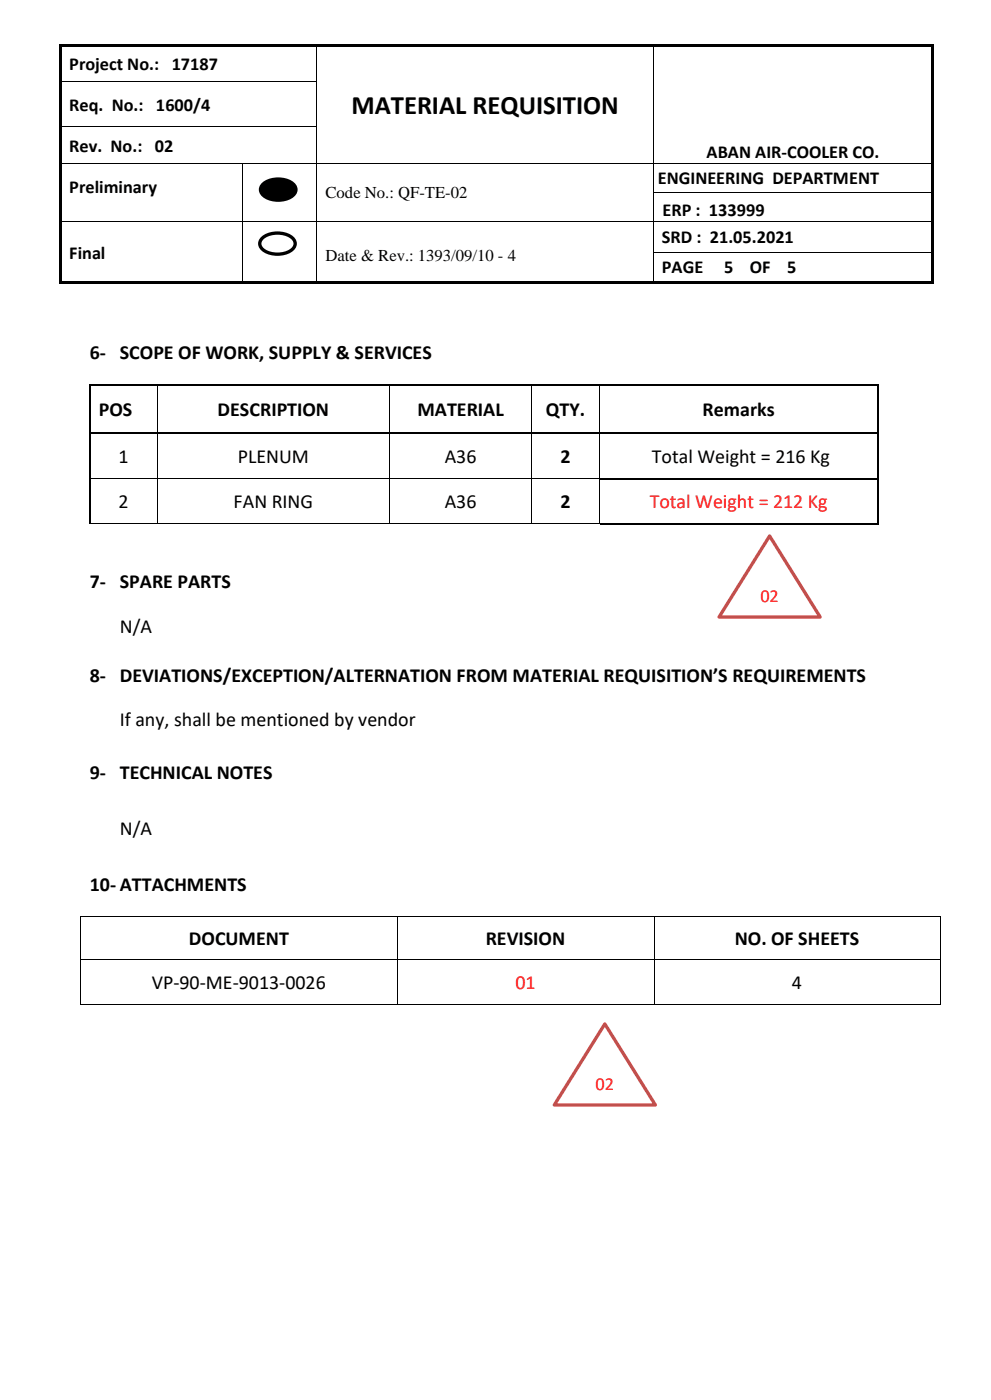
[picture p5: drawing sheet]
<svg xmlns="http://www.w3.org/2000/svg" width="210mm" height="297mm" viewBox="0 0 210 297" stroke-linecap="round" stroke-linejoin="round" font-family="sans-serif">
<g fill="#000">
<path d="M12.5 9.3h.5v.5h-.5z" fill-rule="evenodd"/>
<path d="M12.5 9.3h.5v.5h-.5z" fill-rule="evenodd"/>
<path d="M12.5 9.8h.5v7.4h-.5z" fill-rule="evenodd"/>
<path d="M12.5 17.2h.5v.5h-.5z" fill-rule="evenodd"/>
<path d="M13 9.3h54v.5h-54z" fill-rule="evenodd"/>
<path d="M67 9.3h.5v.5h-.5z" fill-rule="evenodd"/>
<path d="M67 17.2h.2v.5h-.2z" fill-rule="evenodd"/>
<path d="M67.5 9.3h70.9v.5h-70.9z" fill-rule="evenodd"/>
<path d="M138.4 9.3h.6v.5h-.6z" fill-rule="evenodd"/>
<path d="M138.4 17.2h.2v.5h-.2z" fill-rule="evenodd"/>
<path d="M139 9.3h58.4v.5h-58.4z" fill-rule="evenodd"/>
<path d="M197.4 9.3h.5v.5h-.5z" fill-rule="evenodd"/>
<path d="M197.4 9.3h.5v.5h-.5z" fill-rule="evenodd"/>
<path d="M197.4 9.8h.5v7.4h-.5z" fill-rule="evenodd"/>
<path d="M197.4 17.2h.5v.5h-.5z" fill-rule="evenodd"/>
<path d="M12.5 17.7h.5v8.9h-.5z" fill-rule="evenodd"/>
<path d="M12.5 26.6h.5v.6h-.5z" fill-rule="evenodd"/>
<path d="M12.5 27.2h.5v7.3h-.5z" fill-rule="evenodd"/>
<path d="M12.5 34.5h.5v.2h-.5z" fill-rule="evenodd"/>
<path d="M51.3 34.5h.2v.2h-.2z" fill-rule="evenodd"/>
<path d="M67 26.6h.2v.6h-.2z" fill-rule="evenodd"/>
<path d="M67 34.5h.2v.2h-.2z" fill-rule="evenodd"/>
<path d="M138.4 26.6h.2v.6h-.2z" fill-rule="evenodd"/>
<path d="M138.4 34.5h.2v.2h-.2z" fill-rule="evenodd"/>
<path d="M197.4 17.7h.5v8.9h-.5z" fill-rule="evenodd"/>
<path d="M197.4 26.6h.5v.6h-.5z" fill-rule="evenodd"/>
<path d="M197.4 27.2h.5v7.3h-.5z" fill-rule="evenodd"/>
<path d="M197.4 34.5h.5v.2h-.5z" fill-rule="evenodd"/>
<path d="M12.5 34.7h.5v6.1h-.5z" fill-rule="evenodd"/>
<path d="M12.5 40.8h.5v.2h-.5z" fill-rule="evenodd"/>
<path d="M12.5 41h.5v5.8h-.5z" fill-rule="evenodd"/>
<path d="M12.5 46.8h.5v.2h-.5z" fill-rule="evenodd"/>
<path d="M12.5 47h.5v6.4h-.5z" fill-rule="evenodd"/>
<path d="M12.5 53.4h.5v.2h-.5z" fill-rule="evenodd"/>
<path d="M12.5 53.6h.5v6.1h-.5z" fill-rule="evenodd"/>
<path d="M51.3 40.8h.2v.2h-.2z" fill-rule="evenodd"/>
<path d="M51.3 46.8h.2v.2h-.2z" fill-rule="evenodd"/>
<path d="M51.3 53.4h.2v.2h-.2z" fill-rule="evenodd"/>
<path d="M55.6 39.2a5.2 5.2 0 0 1 6.7 0 1.73 1.73 0 0 1-1 2.8 5.3 5.3 0 0 1-5.7-.8 1.46 1.46 0 0 1 0-2z" fill-rule="evenodd"/>
<path d="M67 40.8h.2v.2h-.2z" fill-rule="evenodd"/>
<path d="M67 46.8h.2v.2h-.2z" fill-rule="evenodd"/>
<path d="M67 53.4h.2v.2h-.2z" fill-rule="evenodd"/>
<path d="M138.4 40.8h.2v.2h-.2z" fill-rule="evenodd"/>
<path d="M138.4 46.8h.2v.2h-.2z" fill-rule="evenodd"/>
<path d="M138.4 53.4h.2v.2h-.2z" fill-rule="evenodd"/>
<path d="M197.4 34.7h.5v6.1h-.5z" fill-rule="evenodd"/>
<path d="M197.4 40.8h.5v.2h-.5z" fill-rule="evenodd"/>
<path d="M197.4 41h.5v5.8h-.5z" fill-rule="evenodd"/>
<path d="M197.4 46.8h.5v.2h-.5z" fill-rule="evenodd"/>
<path d="M197.4 47h.5v6.4h-.5z" fill-rule="evenodd"/>
<path d="M197.4 53.4h.5v.2h-.5z" fill-rule="evenodd"/>
<path d="M197.4 53.6h.5v6.1h-.5z" fill-rule="evenodd"/>
<path d="M12.5 59.7h.5v.5h-.5z" fill-rule="evenodd"/>
<path d="M12.5 59.7h.5v.5h-.5z" fill-rule="evenodd"/>
<path d="M13 59.7h38.3v.5h-38.3z" fill-rule="evenodd"/>
<path d="M51.3 59.7h.6v.5h-.6z" fill-rule="evenodd"/>
<path d="M51.9 59.7h15.1v.5h-15.1z" fill-rule="evenodd"/>
<path d="M67 59.7h.5v.5h-.5z" fill-rule="evenodd"/>
<path d="M67.5 59.7h70.9v.5h-70.9z" fill-rule="evenodd"/>
<path d="M138.4 59.7h.6v.5h-.6z" fill-rule="evenodd"/>
<path d="M139 59.7h58.4v.5h-58.4z" fill-rule="evenodd"/>
<path d="M197.4 59.7h.5v.5h-.5z" fill-rule="evenodd"/>
<path d="M197.4 59.7h.5v.5h-.5z" fill-rule="evenodd"/>
</g>
<g fill="none" stroke="#000" stroke-width=".21">
<path d="M13 17.3h54M67.1 9.8v7.4M67.1 17.7v8.9M138.5 9.8v7.4M138.5 17.7v8.9M13 26.7h54M13 34.6h38.3M51.4 34.7v6.1M51.5 34.6h15.5M67.1 27.2v7.3M67.1 34.7v6.1M67.2 34.6h71.2"/>
<path d="M138.5 27.2v7.3M138.5 34.7v6.1M138.6 34.6h58.8M13 46.9h38.3M51.4 41v5.8M51.4 47v6.4M51.4 53.6v6.1M51.5 46.9h15.5M67.1 41v5.8M67.1 47v6.4M67.1 53.6v6.1M67.2 46.9h71.2"/>
<path d="M138.5 41v5.8M138.5 47v6.4M138.5 53.6v6.1M138.6 40.9h58.8M138.6 46.9h58.8M138.6 53.5h58.8"/>
</g>
<path d="M55.6 39.2a5.2 5.2 0 0 1 6.7 0 1.73 1.73 0 0 1-1 2.8 5.3 5.3 0 0 1-5.7-.8 1.46 1.46 0 0 1 0-2z" fill="none" stroke="#000" stroke-width=".71" stroke-linecap="butt"/>
<path d="M55.4 50.7a5.2 5.2 0 0 1 6.8 0 1.73 1.73 0 0 1-1 2.7 5.3 5.3 0 0 1-5.8-.7 1.46 1.46 0 0 1 0-2z" fill-rule="evenodd" fill="#fff"/>
<path d="M55.4 50.7a5.2 5.2 0 0 1 6.8 0 1.73 1.73 0 0 1-1 2.7 5.3 5.3 0 0 1-5.8-.7 1.46 1.46 0 0 1 0-2z" fill="none" stroke="#000" stroke-width=".71" stroke-linecap="butt"/>
<g fill="#000">
<path d="M18.9 81.6h.3v.4h-.3z" fill-rule="evenodd"/>
<path d="M18.9 81.6h.3v.3h-.3z" fill-rule="evenodd"/>
<path d="M18.9 91.7h.3v.4h-.3z" fill-rule="evenodd"/>
<path d="M33.3 81.9l.1 .1z" fill-rule="evenodd"/>
<path d="M33.3 81.6h.3v.3h-.3z" fill-rule="evenodd"/>
<path d="M33.3 92.1h.1z" fill-rule="evenodd"/>
<path d="M33.3 91.7h.3v.4h-.3z" fill-rule="evenodd"/>
<path d="M82.5 81.9l.1 .1z" fill-rule="evenodd"/>
<path d="M82.5 81.6h.3v.3h-.3z" fill-rule="evenodd"/>
<path d="M82.5 92.1h.1z" fill-rule="evenodd"/>
<path d="M82.5 91.7h.3v.4h-.3z" fill-rule="evenodd"/>
<path d="M112.6 81.9l.2 .1z" fill-rule="evenodd"/>
<path d="M112.6 81.6h.4v.3h-.4z" fill-rule="evenodd"/>
<path d="M112.6 92.1h.2z" fill-rule="evenodd"/>
<path d="M112.6 91.7h.4v.4h-.4z" fill-rule="evenodd"/>
<path d="M126.9 81.9l.2 .1z" fill-rule="evenodd"/>
<path d="M126.9 81.6h.4v.3h-.4z" fill-rule="evenodd"/>
<path d="M126.9 92.1h.2z" fill-rule="evenodd"/>
<path d="M126.9 91.7h.4v.4h-.4z" fill-rule="evenodd"/>
<path d="M186 81.6h.3v.4h-.3z" fill-rule="evenodd"/>
<path d="M186 81.6h.3v.3h-.3z" fill-rule="evenodd"/>
<path d="M186 91.7h.3v.4h-.3z" fill-rule="evenodd"/>
<path d="M18.9 101.4h.3v.3h-.3z" fill-rule="evenodd"/>
<path d="M33.3 101.4h.1v.3h-.1z" fill-rule="evenodd"/>
<path d="M33.3 111h.1v.2h-.1z" fill-rule="evenodd"/>
<path d="M82.5 101.4h.1v.3h-.1z" fill-rule="evenodd"/>
<path d="M82.5 111h.1v.2h-.1z" fill-rule="evenodd"/>
<path d="M112.6 101.4h.2v.3h-.2z" fill-rule="evenodd"/>
<path d="M112.6 111h.2v.2h-.2z" fill-rule="evenodd"/>
<path d="M126.9 101.4h.2v.3h-.2z" fill-rule="evenodd"/>
<path d="M126.9 111h.2v.2h-.2z" fill-rule="evenodd"/>
<path d="M126.9 111h.2v.2h-.2z" fill-rule="evenodd"/>
<path d="M186 101.4h.3v.3h-.3z" fill-rule="evenodd"/>
<path d="M186 111h.3v.3h-.3z" fill-rule="evenodd"/>
<path d="M186 111h.3v.3h-.3z" fill-rule="evenodd"/>
<path d="M17.1 194.4h.1v.2h-.1z" fill-rule="evenodd"/>
<path d="M17.1 194.4h.1v.2h-.1z" fill-rule="evenodd"/>
<path d="M84.1 194.4h.1v.2h-.1z" fill-rule="evenodd"/>
<path d="M138.5 194.4h.2v.2h-.2z" fill-rule="evenodd"/>
<path d="M199.2 194.4h.1v.2h-.1z" fill-rule="evenodd"/>
<path d="M199.2 194.4h.1v.2h-.1z" fill-rule="evenodd"/>
<path d="M17.1 203.5h.1v.2h-.1z" fill-rule="evenodd"/>
<path d="M17.1 213h.1v.2h-.1z" fill-rule="evenodd"/>
<path d="M17.1 213h.1v.2h-.1z" fill-rule="evenodd"/>
<path d="M84.1 203.5h.1v.2h-.1z" fill-rule="evenodd"/>
<path d="M84.1 213h.1v.2h-.1z" fill-rule="evenodd"/>
<path d="M138.5 203.5h.2v.2h-.2z" fill-rule="evenodd"/>
<path d="M138.5 213h.2v.2h-.2z" fill-rule="evenodd"/>
<path d="M199.2 203.5h.1v.2h-.1z" fill-rule="evenodd"/>
<path d="M199.2 213h.1v.2h-.1z" fill-rule="evenodd"/>
<path d="M199.2 213h.1v.2h-.1z" fill-rule="evenodd"/>
</g>
<g fill="none" stroke="#000" stroke-width=".34">
<path d="M19 82v9.7M19 92.1v9.3M19.2 81.8h14.1M19.2 91.9h14.1M33.6 81.8h48.9M33.6 91.9h48.9M82.8 81.8h29.8M82.8 91.9h29.8M113 81.8h13.9M113 91.9h13.9M127.3 81.8h58.7M127.3 91.9h58.7"/>
<path d="M186.1 82v9.7M186.1 92.1v9.3M19 101.7v9.3M127.1 101.5h58.9M127.1 111.2h58.9M186.1 101.7v9.3"/>
</g>
<g fill="none" stroke="#000" stroke-width=".21">
<path d="M33.3 82v9.7M33.3 92.1v9.3M82.6 82v9.7M82.6 92.1v9.3M112.7 82v9.7M112.7 92.1v9.3M127 82v9.7M127 92.1v9.3M18.9 111.1h14.4M19.2 101.5h14.1M33.3 101.7v9.3M33.4 101.5h49.1"/>
<path d="M33.4 111.1h49.1M82.6 101.7v9.3M82.6 101.5h30M82.6 111.1h30M112.7 101.7v9.3M112.8 101.5h14.1M112.8 111.1h14.1M127 101.7v9.3M17.1 194.6v8.9M17.2 194.5h66.9M84.1 194.6v8.9M84.2 194.5h54.3"/>
<path d="M138.6 194.6v8.9M138.7 194.5h60.5M199.3 194.6v8.9M17.1 203.7v9.3M17.2 203.6h66.9M17.2 213.1h66.9M84.1 203.7v9.3M84.2 203.6h54.3M84.2 213.1h54.3M138.6 203.7v9.3M138.7 203.6h60.5M138.7 213.1h60.5"/>
<path d="M199.3 203.7v9.3"/>
</g>
<path d="M163.1 113.7l10.7 17.2h-21.4z" fill="#fff"/>
<path d="M163.1 113.7l10.7 17.2h-21.4z" fill="none" stroke="#c0504d" stroke-width=".71" stroke-linecap="butt"/>
<g fill="#fff">
<path d="M128.2 217.2l10.7 17.2h-21.4z"/>
<path d="M46.6 217.8h5.8v7.4h-5.8z" fill-rule="evenodd"/>
</g>
<path d="M128.2 217.2l10.7 17.2h-21.4z" fill="none" stroke="#c0504d" stroke-width=".71" stroke-linecap="butt"/>
<text font-size="5.7" x="74.5" y="24.2">MATERIAL REQUISITION</text>
<g font-size="4.2">
<text x="19" y="76.2">6- SCOPE OF WORK, SUPPLY &amp; SERVICES</text>
<text x="21" y="88.3">POS</text>
<text x="46.1" y="88.3">DESCRIPTION</text>
<text x="88.5" y="88.3">MATERIAL</text>
<text x="115.7" y="88.3">QTY.</text>
<text x="148.9" y="88.3">Remarks</text>
<text x="25.1" y="98.2">1</text>
<text x="50.4" y="98.2">PLENUM</text>
<text x="94.3" y="98.2">A36</text>
<text x="118.8" y="98.2">2</text>
<text x="138.2" y="98.2">Total Weight = 216 Kg</text>
<text x="25.1" y="107.8">2</text>
<text x="49.5" y="107.8">FAN RING</text>
<text x="94.3" y="107.8">A36</text>
<text x="118.8" y="107.8">2</text>
<text x="19" y="124.8">7- SPARE PARTS</text>
<text x="25.4" y="134.3">N/A</text>
<text x="19" y="144.6">8- DEVIATIONS/EXCEPTION/ALTERNATION FROM MATERIAL REQUISITION’S REQUIREMENTS</text>
<text x="25.4" y="154.1">If any, shall be mentioned by vendor</text>
<text x="19" y="165.2">9- TECHNICAL NOTES</text>
<text x="25.4" y="177.1">N/A</text>
<text x="19" y="189">10- ATTACHMENTS</text>
<text x="40" y="200.5">DOCUMENT</text>
<text x="102.9" y="200.5">REVISION</text>
<text x="155.7" y="200.5">NO. OF SHEETS</text>
<text x="32.2" y="209.8">VP-90-ME-9013-0026</text>
<text x="167.8" y="209.8">4</text>
</g>
<g font-size="4.2" fill="#f00">
<text x="137.7" y="107.8">Total Weight = 212 Kg</text>
<text x="109.2" y="209.8">01</text>
</g>
<g font-size="3.9">
<text x="14.7" y="14.8">Project No.: 17187</text>
<text x="14.7" y="23.5">Req. No.: 1600/4</text>
<text x="14.7" y="32.2">Rev. No.: 02</text>
<text x="149.8" y="33.5">ABAN AIR-COOLER CO.</text>
<text x="14.7" y="41">Preliminary</text>
<text x="139.4" y="39.1">ENGINEERING DEPARTMENT</text>
<text x="140.4" y="45.8">ERP : 133999</text>
<text x="140.3" y="51.5">SRD : 21.05.2021</text>
<text x="14.7" y="54.8">Final</text>
<text x="140.3" y="58">PAGE</text>
<text x="153.5" y="58">5</text>
<text x="158.9" y="58">OF</text>
<text x="166.8" y="58">5</text>
</g>
<g font-size="3.9" fill="#f00">
<text x="161.2" y="127.6">02</text>
<text x="126.2" y="231.2">02</text>
</g>
<g font-size="3.5">
<text x="69" y="42">Code No.: QF-TE-02</text>
<text x="69" y="55.3">Date &amp; Rev.: 1393/09/10 - 4</text>
</g>
</svg>
